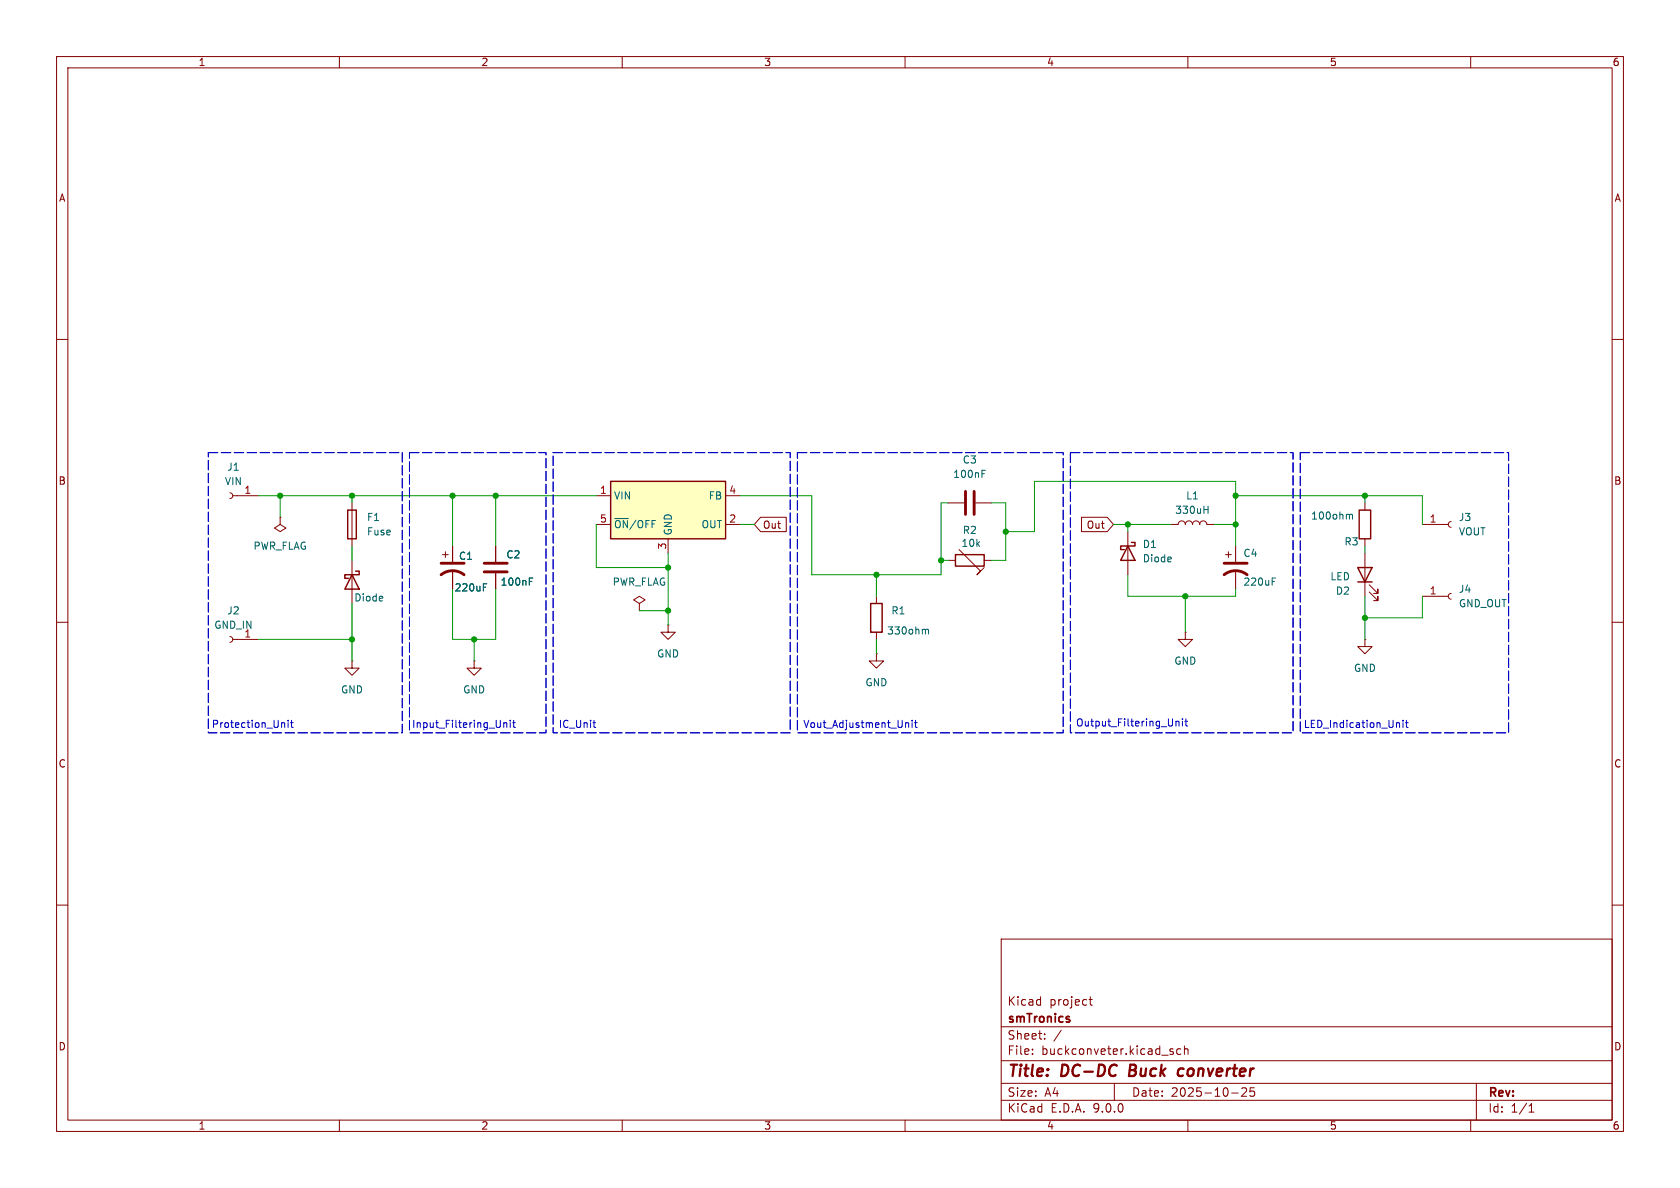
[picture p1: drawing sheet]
<svg xmlns="http://www.w3.org/2000/svg" width="297mm" height="210mm" viewBox="0 0 297 210" stroke-linecap="round" stroke-linejoin="round" font-family="sans-serif">
<g fill="none" stroke="#840000" stroke-width=".18">
<path d="M10 10h277v190h-277zM12 12h273v186h-273zM60 10v2M110 10v2M160 10v2M210 10v2M260 10v2M10 60h2M285 60h2M40.6 87.1l.4 .2 .1 .3-.1 .4-.4 .1M41.1 87.6h4.6M49.5 91.4v1.3l1 .6-1 .7-1-.7 1-.6"/>
<path d="M49.5 91.4h.1M62.2 88.9v7.6M62.2 99.1v7.6M78.2 98h1M78.7 97.5v1.1M80 96.5v2.8M87.6 96.5v2.8M167.6 88.9h2.8M167.6 99.1h1.3M169.5 97.2l3.9 3.8-.7 .6 1.3-1.3M172.5 88.9h2.8M174 99.1h1.3"/>
<path d="M199.4 94v7.6M207 92.7h1.3a.64 .64 0 0 1 .6-.6 .64 .64 0 0 1 .6 .6 .64 .64 0 0 1 .7-.6 .64 .64 0 0 1 .6 .6 .64 .64 0 0 1 .7-.6 .64 .64 0 0 1 .6 .6 .64 .64 0 0 1 .6-.6 .64 .64 0 0 1 .7 .6h1.2M216.7 98h1M217.2 97.5v1.1M218.4 96.5v2.8M241.3 88.9v1.3M241.3 95.3v1.2M241.3 97.8v7.6M251.5 92.7h4.5M256.5 92.2l-.3 .2-.2 .3 .2 .4 .3 .1M10 110h2M40.6 112.5l.4 .2 .1 .3-.1 .4-.4 .1"/>
<path d="M41.1 113h4.6M62.2 116.8v1.3h1.3l-1.3 1.3-1.2-1.3h1.2M62.2 116.8h.1M80 100.8v3.3M83.8 116.8v1.3h1.3l-1.3 1.3-1.3-1.3h1.3M83.8 116.8h.1M87.6 101.3v2.8M118.1 110.5v1.3h1.3l-1.3 1.2-1.3-1.2h1.3M118.1 110.5h.1M154.9 115.6v1.2h1.3l-1.3 1.3-1.2-1.3h1.2M154.9 115.6h.1M154.9 105.4v1.3"/>
<path d="M154.9 111.8v1.2M209.5 111.8v1.2h1.3l-1.3 1.3-1.2-1.3h1.2M209.5 111.8h.1M218.4 100.8v3.3M241.3 113v1.3h1.3l-1.3 1.3-1.3-1.3h1.3M241.3 113h.1M242.1 104.6l1.5 1.6v-.8v.8h-.8M242.1 103.4l1.5 1.5v-.8v.8h-.8M251.5 105.4h4.5M256.5 104.9l-.3 .2-.2 .3 .2 .4 .3 .1M285 110h2M10 160h2"/>
<path d="M177 166h108v32h-108zM183.8 176.7l.2 .1M184 176.2v1.5M184 177.6l-.2 .1M192.5 176.7h.6M192.7 176.2v1.3l.4 .2M285 160h2M60 198v2M110 198v2M160 198v2M177 194.5h108M177 191.5h108"/>
<path d="M177 187.5h108M177 181.5h108M182.5 186.3v.1M182.5 185.5v.1M184.7 183.6v.1M184.7 182.8v.1M187.6 182.1l-1.3 2M197 191.5v3M206.9 185.8l.5 .2 .1 .1-.1 .2-.4 .1M206.9 185.5h.5M208.7 185.5l-.4-.1-.3 .3v.4l.2 .2h.5M209.4 185.5l.2-.1 .4 .1v.9"/>
<path d="M209.4 184.9v1.5M210 198v2M217.7 193.2h1.2M219.5 192.4l.6-.1 .2 .1 .1 .3-.9 1.1h.9M221.7 192.3h-.7v.7l.2-.1h.5l.1 .3-.1 .5-.2 .1-.5-.1M260 198v2M261 191.5v6.5M270.3 196.6h.9M270.3 195.5l.4-.4v1.5"/>
</g>
<path d="M199.8 188.2l-.2 2h.7M208.5 189l.2-.1 .6 .1M209.1 190.1l-.6 .1" fill="none" stroke="#840000" stroke-width=".4"/>
<path d="M173.6 83.7h.4M173.6 83.1h.6M212.8 90.1h.8M213.6 89.5v1.2M238.6 91.1l.1-.2 .3 .1 .1 .8M85.5 103.8h.4M85.5 103.2h.6M93.6 102.8h.4M93.6 102.2h.6M163.6 111.4l.2-.2 .3 .1v.8M224.9 102.8h.4M224.9 102.2h.6" fill="none" stroke="#006464" stroke-width=".18"/>
<path d="M61.5 90.2h1.5v5.1h-1.5zM168.9 98h5.1v2.1h-5.1zM199.4 96.5l1.3 2.6h-2.6zM200 95.9h.7v.6h-2.6v.7h.7M240.3 90.2h2v5.1h-2zM62.2 101.6l1.3 2.5h-2.5zM62.9 101h.6v.6h-2.5v.6h.6M153.9 106.7h2.1v5.1h-2.1zM240 100.3h2.6l-1.3 2.6zM240 102.9h2.6" fill="none" stroke="#840000" stroke-width=".25"/>
<path d="M78 99.6h4M85.6 99.6h4.1M170.7 86.9v4M172.2 86.9v4M216.4 99.6h4.1M78 101.6a3.3 3.3 0 0 1 4 0M85.6 101.1h4.1M216.4 101.6a3.3 3.3 0 0 1 4.1 0" fill="none" stroke="#840000" stroke-width=".51"/>
<path d="M107.9 85.1h20.4v10.2h-20.4z" fill="#ffffc2"/>
<path d="M107.9 85.1h20.4v10.2h-20.4z" fill="none" stroke="#840000" stroke-width=".25"/>
<g fill="none" stroke="#840000" stroke-width=".18">
<path d="M80 96.5v2.8M87.6 96.5v2.8M105.4 87.6h2.5M105.4 92.7h2.5M118.1 95.3v2.5M128.3 87.6h2.5M128.3 92.7h2.5M134.5 91.4h4.5v2.6h-4.5l-1.2-1.3zM191.2 91.4h4.5l1.1 1.3-1.1 1.3h-4.5zM80 100.8v3.3M87.6 101.3v2.8M113 106.7l1-.7-1-.6-1 .6 1 .7v1.3"/>
<path d="M113 108h.1"/>
</g>
<g fill="none" stroke="#009600" stroke-width=".18">
<path d="M45.7 87.6h59.7M49.5 87.6v3.8M62.2 87.6v1.3M62.2 96.5v2.6M80 87.6v8.9M87.6 87.6v8.9M105.4 92.7v7.6h12.7M118.1 97.8v12.7M130.8 87.6h12.7v14h22.9v-12.7h1.2M130.8 92.7h2.5M166.4 99.1h1.2M175.3 88.9h2.5v10.2h-2.5"/>
<path d="M177.8 94h5.1v-8.9h35.5v11.4M196.8 92.7h10.2M199.4 92.7v1.3M214.6 92.7h3.8M218.4 87.6h33.1v5.1M241.3 87.6v1.3M241.3 96.5v1.3M45.7 113h16.5M62.2 106.7v10.1M80 104.1v8.9h7.6v-8.9M83.8 113v3.8M113 108h5.1"/>
<path d="M154.9 101.6v3.8M154.9 113v2.6M199.4 101.6v3.8h19v-1.3M209.5 105.4v6.4M241.3 105.4v7.6M251.5 105.4v3.8h-10.2"/>
</g>
<path d="M36.8 80h34.3v49.5h-34.3zM72.4 80h24.1v49.5h-24.1zM97.8 80h41.9v49.5h-41.9zM141 80h47v49.5h-47zM189.2 80h39.4v49.5h-39.4zM229.9 80h36.8v49.5h-36.8z" fill="none" stroke="#0000c2" stroke-width=".18" stroke-dasharray="1.7 .6"/>
<g fill="none" stroke="#0000c2" stroke-width=".18">
<path d="M50 127.8l.3 .1v.7M50.9 127.3v.2M50.9 127.8v.8M51.4 127.8h.4M51.5 127.3v1.1l.3 .2M89.1 127.9l.1-.1h.3l.1 .8M89.1 127.8v.8M90.2 127.3v.2M90.2 127.8v.8M90.6 127.8h.5M90.8 127.3v1.1l.3 .2M104.8 127.8h.5"/>
<path d="M105.1 128.5l.2 .1M160.1 127.9l.2-.1h.3v.8M160.1 127.8v.8M161.2 127.3v.2M161.2 127.8v.8M161.7 127.8h.5M161.9 127.3v1.1l.3 .2M207.9 127.5v.8M207.9 127.6l.2-.1 .3 .1v.7M209 127.1v.1M209 127.5v.8M209.5 127.5h.4"/>
<path d="M209.6 127.1v1.1l.3 .1M247.1 127.8l.3 .1v.7M248 127.3v.2M248 127.8v.8M248.5 127.8h.4M248.6 127.3v1.1l.3 .2"/>
</g>
<path d="M85.5 103.8h.4M85.5 103.2h.6M93.6 102.8h.4M93.6 102.2h.6" fill="none" stroke="#006464" stroke-width=".18"/>
<g fill="#009600" stroke="#009600" stroke-width=".18">
<circle cx="199.4" cy="92.7" r=".46"/>
<circle cx="209.5" cy="105.4" r=".46"/>
<circle cx="218.4" cy="92.7" r=".46"/>
<circle cx="241.3" cy="109.2" r=".46"/>
<circle cx="241.3" cy="87.6" r=".46"/>
<circle cx="218.4" cy="87.6" r=".46"/>
<circle cx="83.8" cy="113" r=".46"/>
<circle cx="49.5" cy="87.6" r=".46"/>
<circle cx="62.2" cy="113" r=".46"/>
<circle cx="62.2" cy="87.6" r=".46"/>
<circle cx="80" cy="87.6" r=".46"/>
<circle cx="87.6" cy="87.6" r=".46"/>
<circle cx="118.1" cy="100.3" r=".46"/>
<circle cx="118.1" cy="108" r=".46"/>
<circle cx="177.8" cy="94" r=".46"/>
<circle cx="166.4" cy="99.1" r=".46"/>
<circle cx="154.9" cy="101.6" r=".46"/>
</g>
<g font-size="2.8" fill="#840000">
<text x="178" y="190.9">Title:</text>
<text x="187.7" y="190.9">DC-DC</text>
<text x="200.5" y="190.9">Buck</text>
<text x="209.9" y="190.9">converter</text>
</g>
<g font-size="2.1" fill="#840000">
<text x="178" y="178">Kicad</text>
<text x="185.5" y="178">project</text>
<text x="178" y="184">Sheet:</text>
<text x="178" y="181.2">smTronics</text>
<text x="178" y="186.7">File:</text>
<text x="184.1" y="186.7">buckconveter.kicad_sch</text>
<text x="178" y="196.9">KiCad</text>
<text x="178" y="194.1">Size:</text>
<text x="184.7" y="194.1">A4</text>
<text x="185.7" y="196.9">E.D.A.</text>
<text x="193.3" y="196.9">9.0.0</text>
<text x="200" y="194.1">Date:</text>
<text x="207" y="194.1">2025-10-25</text>
<text x="263" y="194.3">Rev:</text>
<text x="263" y="196.9">Id:</text>
<text x="267.1" y="196.9">1/1</text>
</g>
<g font-size="1.8" fill="#840000">
<text x="35" y="11.9">1</text>
<text x="85" y="11.9">2</text>
<text x="135" y="11.9">3</text>
<text x="185" y="11.9">4</text>
<text x="235" y="11.9">5</text>
<text x="285" y="11.9">6</text>
<text x="10.3" y="35.9">A</text>
<text x="285.3" y="35.9">A</text>
<text x="10.3" y="85.9">B</text>
<text x="285.3" y="85.9">B</text>
<text x="134.8" y="93.7">Out</text>
<text x="192" y="93.7">Out</text>
<text x="10.3" y="135.9">C</text>
<text x="285.3" y="135.9">C</text>
<text x="10.3" y="185.9">D</text>
<text x="285.3" y="185.9">D</text>
<text x="35" y="199.9">1</text>
<text x="85" y="199.9">2</text>
<text x="135" y="199.9">3</text>
<text x="185" y="199.9">4</text>
<text x="235" y="199.9">5</text>
<text x="285" y="199.9">6</text>
</g>
<g font-size="1.8" fill="#006464">
<text x="40.1" y="83.4">J1</text>
<text x="170.1" y="82.1">C3</text>
<text x="39.7" y="86">VIN</text>
<text x="108.5" y="88.5">VIN</text>
<text x="125.2" y="88.5">FB</text>
<text x="168.4" y="84.7">100nF</text>
<text x="209.6" y="88.5">L1</text>
<text x="64.8" y="92.3">F1</text>
<text x="64.8" y="94.8">Fuse</text>
<text x="108.5" y="93.6">~{ON}/OFF</text>
<text x="119" y="94.7" transform="rotate(-90 119 94.7)">GND</text>
<text x="123.9" y="93.6">OUT</text>
<text x="170.1" y="94.6">R2</text>
<text x="207.7" y="91">330uH</text>
<text x="231.7" y="92">100ohm</text>
<text x="257.8" y="92.3">J3</text>
<text x="257.8" y="94.8">VOUT</text>
<text x="44.7" y="97.4">PWR_FLAG</text>
<text x="81" y="99.2">C1</text>
<text x="89.4" y="98.9">C2</text>
<text x="169.9" y="96.9">10k</text>
<text x="201.9" y="97.1">D1</text>
<text x="201.9" y="99.6">Diode</text>
<text x="219.7" y="98.7">C4</text>
<text x="237.6" y="96.6">R3</text>
<text x="62.5" y="106.5">Diode</text>
<text x="80.3" y="104.7">220uF</text>
<text x="88.4" y="103.7">100nF</text>
<text x="108.2" y="103.7">PWR_FLAG</text>
<text x="219.7" y="103.7">220uF</text>
<text x="235.1" y="102.8">LED</text>
<text x="236.1" y="105.3">D2</text>
<text x="257.8" y="105">J4</text>
<text x="257.8" y="107.5">GND_OUT</text>
<text x="37.8" y="111.4">GND_IN</text>
<text x="40.1" y="108.8">J2</text>
<text x="156.7" y="112.4">330ohm</text>
<text x="157.5" y="108.8">R1</text>
<text x="116.1" y="116.4">GND</text>
<text x="207.5" y="117.7">GND</text>
<text x="239.3" y="119">GND</text>
<text x="60.2" y="122.8">GND</text>
<text x="81.8" y="122.8">GND</text>
<text x="152.9" y="121.5">GND</text>
</g>
<g font-size="1.8" fill="#a90000">
<text x="43.1" y="87.4">1</text>
<text x="106" y="87.4">1</text>
<text x="128.8" y="87.4">4</text>
<text x="106" y="92.5">5</text>
<text x="128.8" y="92.5">2</text>
<text x="252.7" y="92.5">1</text>
<text x="117.9" y="97.2" transform="rotate(-90 117.9 97.2)">3</text>
<text x="252.7" y="105.2">1</text>
<text x="43.1" y="112.8">1</text>
</g>
<g font-size="1.8" fill="#0000c2">
<text x="37.3" y="128.9">Protection_Unit</text>
<text x="72.7" y="128.9">Input_Filtering_Unit</text>
<text x="98.7" y="128.9">IC_Unit</text>
<text x="141.9" y="128.9">Vout_Adjustment_Unit</text>
<text x="190.1" y="128.6">Output_Filtering_Unit</text>
<text x="230.4" y="128.9">LED_Indication_Unit</text>
</g>
</svg>
